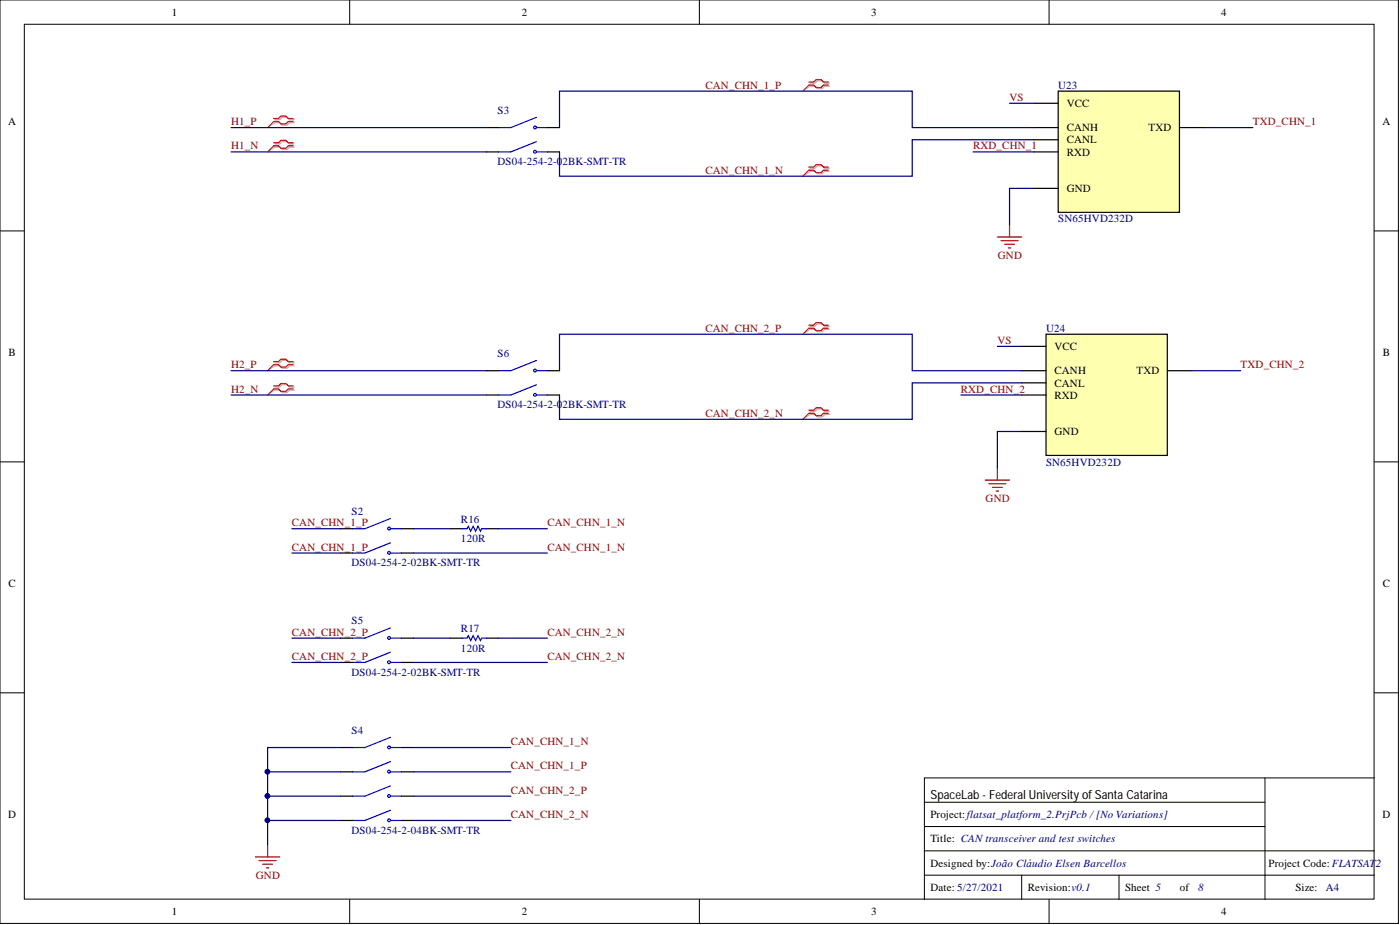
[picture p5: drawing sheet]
<svg xmlns="http://www.w3.org/2000/svg" width="292mm" height="193mm" viewBox="0 0 292 193" stroke-linecap="round" stroke-linejoin="round" font-family="sans-serif">
<g fill="#fff" stroke="#000" stroke-width=".21">
<path d="M0 0h291.8v192.6h-291.8z"/>
<path d="M5.1 5.1h281.6v182.5h-281.6z"/>
</g>
<g fill="none" stroke="#000" stroke-width=".21">
<path d="M73 0v5.1M145.9 0v5.1M218.9 0v5.1M0 48.2h5.1M286.8 48.2h5M0 96.4h5.1M286.8 96.4h5M0 144.5h5.1M286.8 144.5h5M192.9 167.4h71M192.9 177.5h93.9M192.9 172.4h71"/>
<path d="M263.9 162.3v25.3M286.8 162.3h-93.9v25.3M73 187.6v5.1M145.9 187.6v5.1M192.9 182.6h93.9M213.2 182.6v5M218.9 187.6v5.1M233.5 182.6v5"/>
</g>
<path d="M220.8 19h25.3v25.3h-25.3z" fill="#ffffb0" stroke="#000" stroke-width=".25"/>
<path d="M215.7 26.6h5.1M215.7 21.5h5.1M215.7 29.2h5.1M215.7 31.7h5.1M215.7 39.3h5.1M246.2 26.6h5" fill="none" stroke="#000" stroke-width=".25"/>
<path d="M218.2 69.7h25.3v25.3h-25.3z" fill="#ffffb0" stroke="#000" stroke-width=".25"/>
<g fill="none" stroke="#000" stroke-width=".25">
<path d="M101.5 26.6h2.5M101.5 31.7h2.5M114.2 26.6h2.5M114.2 31.7h2.5M101.5 77.3h2.5M114.2 77.3h2.5M213.2 77.3h5M213.2 72.3h5M213.2 79.9h5M243.6 77.3h5.1M101.5 82.4h2.5M114.2 82.4h2.5"/>
<path d="M213.2 82.4h5M213.2 90h5M71.1 110.3h2.5M71.1 115.4h2.5M83.7 110.3h2.6M83.7 115.4h2.6M93.9 110.3h2.5M101.5 110.3h2.5M71.1 133.1h2.5M71.1 138.2h2.5M83.7 133.1h2.6M83.7 138.2h2.6"/>
<path d="M93.9 133.1h2.5M101.5 133.1h2.5M71.1 155.9h2.5M83.7 155.9h2.6M71.1 161h2.5M71.1 166.1h2.5M71.1 171.2h2.5M83.7 161h2.6M83.7 166.1h2.6M83.7 171.2h2.6"/>
</g>
<g fill="none" stroke="#d0a3a3" stroke-width=".25">
<path d="M169 17.4h1l.5-.5h1.1l.5 .5h1M169 18h1l.5 .5h1.1l.5-.5h1M57.4 25h1l.5-.5h1l.5 .5h1M57.4 25.6h1l.5 .5h1l.5-.5h1M57.4 30h1l.5-.5h1l.5 .5h1M57.4 30.7h1l.5 .5h1l.5-.5h1M169 35.1h1l.5-.5h1.1l.5 .5h1M169 35.7h1l.5 .6h1.1l.5-.6h1M57.4 75.7h1l.5-.5h1l.5 .5h1M57.4 76.3h1l.5 .5h1l.5-.5h1M169 68.1h1l.5-.5h1.1l.5 .5h1M169 68.7h1l.5 .5h1.1l.5-.5h1"/>
<path d="M57.4 80.8h1l.5-.5h1l.5 .5h1M57.4 81.4h1l.5 .5h1l.5-.5h1M169 85.8h1l.5-.5h1.1l.5 .5h1M169 86.5h1l.5 .5h1.1l.5-.5h1"/>
</g>
<path d="M169 18l-1.5 1M57.4 25.6l-1.6 1M57.4 30.7l-1.6 1M169 35.7l-1.5 1.1M57.4 76.3l-1.6 1M169 68.7l-1.5 1M57.4 81.4l-1.6 1M169 86.5l-1.5 1" fill="none" stroke="#d0a3a3" stroke-width=".21"/>
<g fill="none" stroke="#f00" stroke-width=".25">
<path d="M168.8 17.1h1l.5-.5h1l.5 .5h1M168.8 17.7h1l.5 .5h1l.5-.5h1M57.1 24.7h1l.5-.5h1l.5 .5h1.1M57.1 25.3h1l.5 .6h1l.5-.6h1.1M57.1 29.8h1l.5-.5h1l.5 .5h1.1M57.1 30.4h1l.5 .5h1l.5-.5h1.1M168.8 34.9h1l.5-.5h1l.5 .5h1M168.8 35.5h1l.5 .5h1l.5-.5h1M57.1 75.4h1l.5-.5h1l.5 .5h1.1M57.1 76.1h1l.5 .5h1l.5-.5h1.1M168.8 67.8h1l.5-.5h1l.5 .5h1M168.8 68.5h1l.5 .5h1l.5-.5h1"/>
<path d="M57.1 80.5h1l.5-.5h1l.5 .5h1.1M57.1 81.1h1l.5 .5h1l.5-.5h1.1M168.8 85.6h1l.5-.5h1l.5 .5h1M168.8 86.2h1l.5 .5h1l.5-.5h1"/>
</g>
<path d="M168.8 17.7l-1.3 1.3M57.1 25.3l-1.3 1.3M57.1 30.4l-1.3 1.3M168.8 35.5l-1.3 1.3M57.1 76.1l-1.3 1.2M168.8 68.5l-1.3 1.2M57.1 81.1l-1.3 1.3M168.8 86.2l-1.3 1.3" fill="none" stroke="#f00" stroke-width=".21"/>
<g fill="none" stroke="#00f" stroke-width=".25">
<path d="M111.9 24.5l-5.3 2.1h-2.6M111.9 29.6l-5.3 2.1h-2.6M112 26.6h2.2M112 31.7h2.2M111.9 75.2l-5.3 2.1h-2.6M112 77.3h2.2M111.9 80.3l-5.3 2.1h-2.6M112 82.4h2.2M81.5 108.2l-5.4 2.1h-2.5M81.5 113.2l-5.4 2.2h-2.5M81.6 110.3h2.1M81.6 115.4h2.1"/>
<path d="M96.4 110.3h1l.3-.5 .5 1 .5-1 .5 1 .5-1 .5 1 .3-.5h1M81.5 131l-5.4 2.1h-2.5M81.5 136.1l-5.4 2.1h-2.5M81.6 133.1h2.1M81.6 138.2h2.1M96.4 133.1h1l.3-.5 .5 1 .5-1 .5 1 .5-1 .5 1 .3-.5h1M81.5 153.8l-5.4 2.1h-2.5M81.5 158.9l-5.4 2.1h-2.5M81.6 155.9h2.1M81.5 164l-5.4 2.1h-2.5M81.5 169l-5.4 2.2h-2.5M81.6 161h2.1"/>
<path d="M81.6 166.1h2.1M81.6 171.2h2.1"/>
<circle cx="111.6" cy="31.7" r=".29"/>
<circle cx="111.6" cy="26.6" r=".29"/>
<circle cx="111.6" cy="77.3" r=".29"/>
<circle cx="111.6" cy="82.4" r=".29"/>
<circle cx="81.2" cy="115.3" r=".29"/>
<circle cx="81.2" cy="110.3" r=".29"/>
<circle cx="81.2" cy="133.1" r=".29"/>
<circle cx="81.2" cy="138.2" r=".29"/>
<circle cx="81.2" cy="155.9" r=".29"/>
<circle cx="81.2" cy="166.1" r=".29"/>
<circle cx="81.2" cy="161" r=".29"/>
<circle cx="81.2" cy="171.1" r=".29"/>
</g>
<g fill="none" stroke="#800000" stroke-width=".25">
<path d="M208.1 49.4h5.1M208.9 50.2h3.5M209.6 51h2M210.4 51.7h.5M210.6 46.9v2.5M208.1 97.6v2.6M205.6 100.2h5M206.3 100.9h3.6M207.1 101.7h2M207.8 102.4h.5M53.3 178.8h5.1M54.1 179.5h3.5"/>
<path d="M55.8 176.2v2.6M54.8 180.3h2M55.6 181.1h.5"/>
</g>
<g fill="none" stroke="#000080" stroke-width=".25">
<path d="M48.2 31.7h53.3M48.2 26.6h53.3M116.7 26.6v-7.6h73.6v7.6h25.4M203 31.7h12.7M210.6 21.5h5.1M215.7 29.2h-25.4v7.6h-73.6v-5.1M215.7 39.3h-5.1v7.6M251.2 26.6h10.2M48.2 77.3h53.3M116.7 77.3v-7.6h73.6v7.6h22.9M208.1 72.3h5.1M213.2 79.9h-22.9v7.6h-73.6v-5.1"/>
<path d="M248.7 77.3h10.2M48.2 82.4h53.3M200.5 82.4h12.7M213.2 90h-5.1v7.6M60.9 115.4h10.2M60.9 110.3h10.2M86.3 115.4h27.9M86.3 110.3h7.6M104 110.3h10.2M60.9 138.2h10.2M60.9 133.1h10.2M86.3 138.2h27.9"/>
<path d="M86.3 133.1h7.6M104 133.1h10.2M71.1 155.9h-15.3v20.3M86.3 155.9h20.3M55.8 161h15.3M55.8 166.1h15.3M55.8 171.2h15.3M86.3 161h20.3M86.3 166.1h20.3M86.3 171.2h20.3"/>
</g>
<g fill="#000080" stroke="#000080" stroke-width=".21">
<circle cx="55.8" cy="161" r=".47"/>
<circle cx="55.8" cy="166.1" r=".47"/>
<circle cx="55.8" cy="171.1" r=".47"/>
</g>
<text font-size="2.6" x="194.1" y="166.8">SpaceLab-Federal University ofSanta Catarina</text>
<g font-size="2.3">
<text x="35.9" y="3.3">1</text>
<text x="108.9" y="3.3">2</text>
<text x="181.8" y="3.3">3</text>
<text x="254.8" y="3.3">4</text>
<text x="222.6" y="22.3">VCC</text>
<text x="1.7" y="26.1">A</text>
<text x="222.6" y="27.4">CANH</text>
<text x="222.6" y="29.9">CANL</text>
<text x="239.6" y="27.4">TXD</text>
<text x="288.5" y="26.1">A</text>
<text x="222.6" y="32.4">RXD</text>
<text x="222.6" y="40.1">GND</text>
<text x="1.8" y="74.3">B</text>
<text x="220" y="73">VCC</text>
<text x="288.5" y="74.3">B</text>
<text x="220" y="78.1">CANH</text>
<text x="220" y="80.6">CANL</text>
<text x="220" y="83.2">RXD</text>
<text x="237.1" y="78.1">TXD</text>
<text x="220" y="90.8">GND</text>
<text x="1.8" y="122.5">C</text>
<text x="288.5" y="122.5">C</text>
<text x="1.7" y="170.7">D</text>
<text x="194.1" y="170.7">Project:flatsat_platform_2.PrjPcb /[No Variations]</text>
<text x="288.5" y="170.7">D</text>
<text x="194.1" y="175.7">Title: CAN transceiver and test switches</text>
<text x="194.1" y="185.9">Date: 5/27/2021</text>
<text x="194.1" y="180.8">Designed by:João Cláudio Elsen Barcellos</text>
<text x="214.4" y="185.9">Revision:v0.1</text>
<text x="234.7" y="185.9">Sheet 5</text>
<text x="246.2" y="185.9">of</text>
<text x="264.7" y="180.8">Project Code: FLATSAT2</text>
<text x="270.3" y="185.9">Size:</text>
<text x="35.9" y="190.9">1</text>
<text x="108.9" y="190.9">2</text>
<text x="181.8" y="190.9">3</text>
<text x="254.8" y="190.9">4</text>
</g>
<g font-size="2.3" fill="#000080">
<text x="103.8" y="23.7">S3</text>
<text x="220.8" y="18.5">U23</text>
<text x="103.8" y="34.5">DS04-254-2-0</text>
<text x="117.3" y="34.5">2BK-SMT-TR</text>
<text x="220.8" y="46.4">SN65HVD232D</text>
<text x="218.2" y="69.2">U24</text>
<text x="103.8" y="74.5">S6</text>
<text x="103.8" y="85.2">DS04-254-2-0</text>
<text x="117.3" y="85.2">2BK-SMT-TR</text>
<text x="218.2" y="97.1">SN65HVD232D</text>
<text x="73.3" y="107.4">S2</text>
<text x="96.2" y="109">R16</text>
<text x="96.2" y="113.1">120R</text>
<text x="73.3" y="118.2">DS04-254-2-02BK-SMT-TR</text>
<text x="73.3" y="130.3">S5</text>
<text x="96.2" y="131.9">R17</text>
<text x="96.2" y="135.9">120R</text>
<text x="73.3" y="141">DS04-254-2-02BK-SMT-TR</text>
<text x="73.3" y="153.1">S4</text>
<text x="73.3" y="174">DS04-254-2-04BK-SMT-TR</text>
<text x="250" y="185.9">8</text>
<text x="276.6" y="185.9">A4</text>
</g>
<g font-size="2.3" fill="#800000">
<text x="147.2" y="18.5">CAN_CHN_1_P</text>
<text x="210.6" y="21">VS</text>
<text x="48.2" y="26.1">H1_P</text>
<text x="261.4" y="26.1">TXD_CHN_1</text>
<text x="48.2" y="31.2">H1_N</text>
<text x="203" y="31.2">RXD_CHN_1</text>
<text x="147.2" y="36.3">CAN_CHN_1_N</text>
<text x="208.2" y="54">GND</text>
<text x="147.2" y="69.2">CAN_CHN_2_P</text>
<text x="208.1" y="71.8">VS</text>
<text x="48.2" y="76.8">H2_P</text>
<text x="258.9" y="76.8">TXD_CHN_2</text>
<text x="48.2" y="81.9">H2_N</text>
<text x="200.5" y="81.9">RXD_CHN_2</text>
<text x="147.2" y="87">CAN_CHN_2_N</text>
<text x="205.6" y="104.7">GND</text>
<text x="60.9" y="109.8">CAN_CHN_1_P</text>
<text x="114.2" y="109.8">CAN_CHN_1_N</text>
<text x="60.9" y="114.9">CAN_CHN_1_P</text>
<text x="114.2" y="114.9">CAN_CHN_1_N</text>
<text x="60.9" y="132.6">CAN_CHN_2_P</text>
<text x="60.9" y="137.7">CAN_CHN_2_P</text>
<text x="114.2" y="132.6">CAN_CHN_2_N</text>
<text x="114.2" y="137.7">CAN_CHN_2_N</text>
<text x="106.6" y="155.4">CAN_CHN_1_N</text>
<text x="106.6" y="160.5">CAN_CHN_1_P</text>
<text x="106.6" y="165.6">CAN_CHN_2_P</text>
<text x="106.6" y="170.7">CAN_CHN_2_N</text>
<text x="53.4" y="183.3">GND</text>
</g>
</svg>
